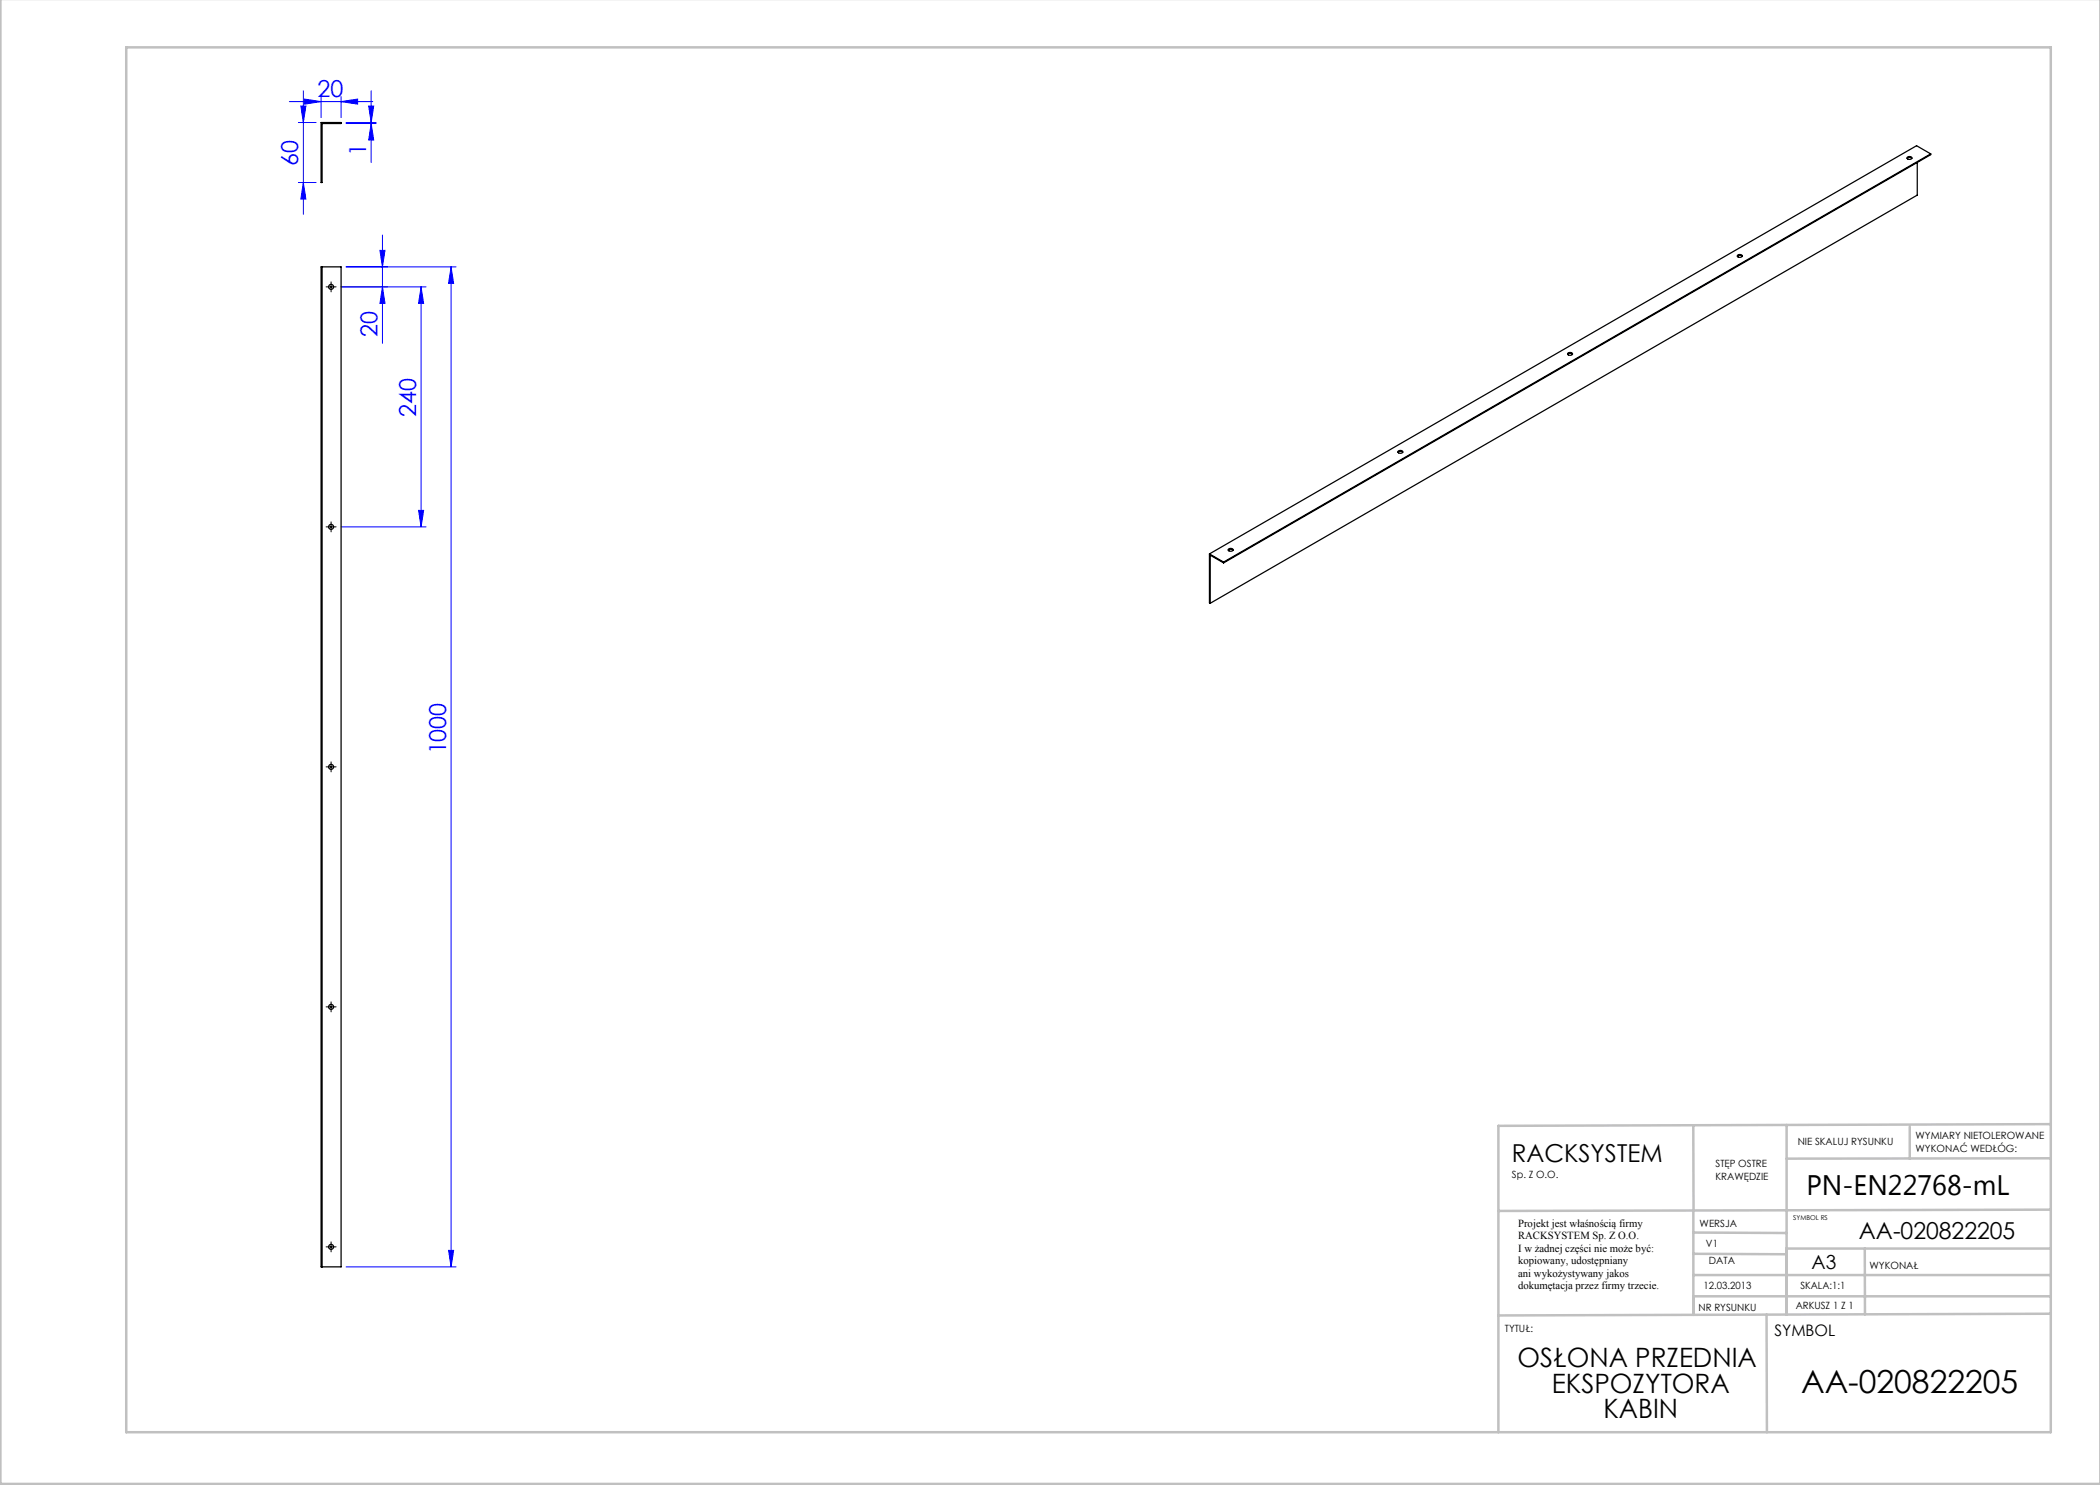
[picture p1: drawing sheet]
<svg xmlns="http://www.w3.org/2000/svg" width="420mm" height="297mm" viewBox="0 0 420 297" stroke-linecap="round" stroke-linejoin="round" font-family="sans-serif">
<g fill="none" stroke="#00f" stroke-width=".2">
<path d="M60.7 18.2v24.7M60.9 19.8l3.3 .5-3.3 .5zM64.2 19.3v4.2M68.2 19.3v4.2M74.2 18.2v14.3M57.9 20.3h16.7M59.7 36.5h3.5M59.7 24.5h3.5M60.2 21.2h1l-.5 3.3zM60.7 36.5l.5 3.3h-1zM68.2 20.3l3.3-.5v1zM69.2 24.5h6"/>
<path d="M69.2 24.7h6M73.7 21.2h1l-.5 3.3zM74.2 24.7l.5 3.3h-1zM68.2 57.4h9.3M68.2 57.4h17M69.2 53.4h22M76 50.1h1l-.5 3.3zM76.5 47v21.7M76.5 57.4l.5 3.3h-1zM84.2 57.4l.5 3.3h-1zM84.2 57.4v48M90.2 53.4l.5 3.3h-1z"/>
<path d="M90.2 53.4v200M68.2 105.4h17M83.7 102.1h1l-.5 3.3zM69.2 253.4h22M89.7 250.1h1l-.5 3.3z"/>
</g>
<g fill="none" stroke="#000" stroke-width=".2" stroke-dasharray="15.2 1.3 1.3 1.3">
<path d="M65.7 57.4h-.5M66.2 56.9v-.5M66.2 57.9v.5M66.7 57.4h.5M65.7 105.4h-.5M66.2 104.9v-.5M66.2 105.9v.5M66.7 105.4h.5M65.7 153.4h-.5M66.2 152.9v-.5M66.2 153.9v.5M66.7 153.4h.5"/>
<path d="M65.7 201.4h-.5M66.2 200.9v-.5M66.2 201.9v.5M66.7 201.4h.5M65.7 249.4h-.5M66.2 248.9v-.5M66.2 249.9v.5M66.7 249.4h.5"/>
</g>
<path d="M65.7 57.4h1M66.2 56.9v1M65.7 105.4h1M66.2 104.9v1M65.7 153.4h1M66.2 152.9v1M65.7 201.4h1M66.2 200.9v1M65.7 249.4h1M66.2 248.9v1" fill="none" stroke="#000" stroke-width=".2"/>
<g fill="none" stroke="#c0c0c0" stroke-width=".5">
<path d="M.1 -.1v296.9h419.9M25.2 9.5h385v276.9h-385zM338.7 225.2v16.9M357.3 225v37.9M382 225.4v6.3M410.1 224.8l-110.4 .4v61.2M410.1 231.7h-52.8M338.7 259.3h71.5M338.7 255h71.5M338.7 250.8l18.6 .1M338.7 246.5l18.6 .1M338.7 242.1v20.9"/>
<path d="M373 249.7v13.2M410.1 241.9l-110.4 .3M410.2 249.7h-52.9v13.2M353.3 262.9l.1 23.5M410.2 262.7l-110.5 .4"/>
</g>
<g fill="#00f">
<path d="M60.9 19.8l3.3 .5-3.3 .5zM68.2 20.3l3.3-.5v1z"/>
<path d="M76 50.1h1l-.5 3.3zM76.5 57.4l.5 3.3h-1zM90.2 53.4l.5 3.3h-1zM89.7 250.1h1l-.5 3.3z"/>
<path d="M60.7 36.5l.5 3.3h-1zM60.2 21.2h1l-.5 3.3z"/>
<path d="M73.7 21.2h1l-.5 3.3zM74.2 24.7l.5 3.3h-1zM84.2 57.4l.5 3.3h-1zM83.7 102.1h1l-.5 3.3z"/>
</g>
<g fill="none" stroke="#000" stroke-width=".25">
<path d="M64.2 24.5h4v.2h-3.8v11.8h-.2zM381.4 31.7a.66 .66 0 0 1 1 0M381.4 31.5a.51 .51 0 0 1 .6-.2 .51 .51 0 0 1 .4 .4 .51 .51 0 0 1-.6 .2 .51 .51 0 0 1-.4-.4zM383.5 32.5v6.5l-141.5 81.7M386.1 30.8v.1l-141.4 81.7M386.1 30.8l-141.4 81.6M386.1 30.8l-2.8-1.7-141.4 81.7M64.2 53.4h4v200h-4zM64.4 53.4v200M347.5 51.3a.66 .66 0 0 1 .9 0M347.5 51.1a.51 .51 0 0 1 .5-.2 .51 .51 0 0 1 .4 .4 .51 .51 0 0 1-.5 .2 .51 .51 0 0 1-.4-.4zM313.5 70.9a.66 .66 0 0 1 1 0"/>
<path d="M313.6 70.7a.51 .51 0 0 1 .5-.2 .51 .51 0 0 1 .4 .4 .51 .51 0 0 1-.6 .2 .51 .51 0 0 1-.3-.4zM279.6 90.5a.66 .66 0 0 1 1 0M279.6 90.3a.51 .51 0 0 1 .5-.2 .51 .51 0 0 1 .4 .4 .51 .51 0 0 1-.5 .2 .51 .51 0 0 1-.4-.4zM241.9 110.8v9.8l.1 .1M241.9 110.8l2.8 1.6M244.7 112.6l-2.7-1.6v9.7M244.7 112.4v.2M245.7 110a.66 .66 0 0 1 .9 0M245.7 109.9a.51 .51 0 0 1 .5-.2 .51 .51 0 0 1 .4 .4 .51 .51 0 0 1-.5 .2 .51 .51 0 0 1-.4-.4z"/>
<circle cx="66.2" cy="57.4" r=".5"/>
<circle cx="66.2" cy="105.4" r=".5"/>
<circle cx="66.2" cy="153.4" r=".5"/>
<circle cx="66.2" cy="201.4" r=".5"/>
<circle cx="66.2" cy="249.4" r=".5"/>
</g>
<text font-size="6.3" x="360.2" y="278.5">AA-020822205</text>
<text font-size="5.6" x="361.3" y="239.1">PN-EN22768-mL</text>
<g font-size="5.3">
<text x="303.5" y="273.4">OSŁONA PRZEDNIA</text>
<text x="310.4" y="278.5">EKSPOZYTORA</text>
<text x="320.7" y="283.7">KABIN</text>
</g>
<text font-size="4.9" x="302.4" y="232.4">RACKSYSTEM</text>
<g font-size="4.7" fill="#00f">
<text x="63.5" y="19.3">20</text>
<text x="59.7" y="33.2" transform="rotate(-90 59.7 33.2)">60</text>
<text x="73.2" y="31.2" transform="rotate(-90 73.2 31.2)">1</text>
<text x="75.5" y="67.4" transform="rotate(-90 75.5 67.4)">20</text>
<text x="83.2" y="83.4" transform="rotate(-90 83.2 83.4)">240</text>
<text x="89.2" y="150.9" transform="rotate(-90 89.2 150.9)">1000</text>
</g>
<text font-size="4.7" x="371.8" y="247.8">AA-020822205</text>
<text font-size="3.9" x="362.3" y="253.8">A3</text>
<text font-size="3.2" x="354.9" y="267.2">SYMBOL</text>
<g font-size="2.2">
<text x="303.6" y="245.3">Projekt jest właśnością firmy</text>
<text x="303.6" y="247.8">RACKSYSTEM Sp. Z O.O.</text>
<text x="303.6" y="250.3">I w żadnej części nie może być:</text>
<text x="303.6" y="252.8">kopiowany, udostępniany</text>
<text x="303.6" y="255.3">ani wykożystywany jakos</text>
<text x="303.6" y="257.8">dokumętacja przez firmy trzecie.</text>
</g>
<g font-size="2">
<text x="383.1" y="227.9">WYMIARY NIETOLEROWANE</text>
<text x="343.1" y="233.4">STĘP OSTRE</text>
<text x="359.5" y="228.9">NIE SKALUJ RYSUNKU</text>
<text x="383.1" y="230.4">WYKONAĆ WEDŁÓG:</text>
<text x="302.4" y="235.5">Sp. Z O.O.</text>
<text x="343.1" y="235.9">KRAWĘDZIE</text>
<text x="339.9" y="245.4">WERSJA</text>
<text x="341.2" y="249.4">V1</text>
<text x="340.7" y="257.7">12.03.2013</text>
<text x="341.8" y="252.9">DATA</text>
<text x="360.1" y="257.7">SKALA:1:1</text>
<text x="373.9" y="253.8">WYKONAŁ</text>
<text x="339.7" y="262.3">NR RYSUNKU</text>
<text x="359.1" y="261.8">ARKUSZ 1 Z 1</text>
<text x="301" y="266.4">TYTUŁ:</text>
</g>
<text font-size="1.3" x="358.7" y="244">SYMBOL RS</text>
</svg>
